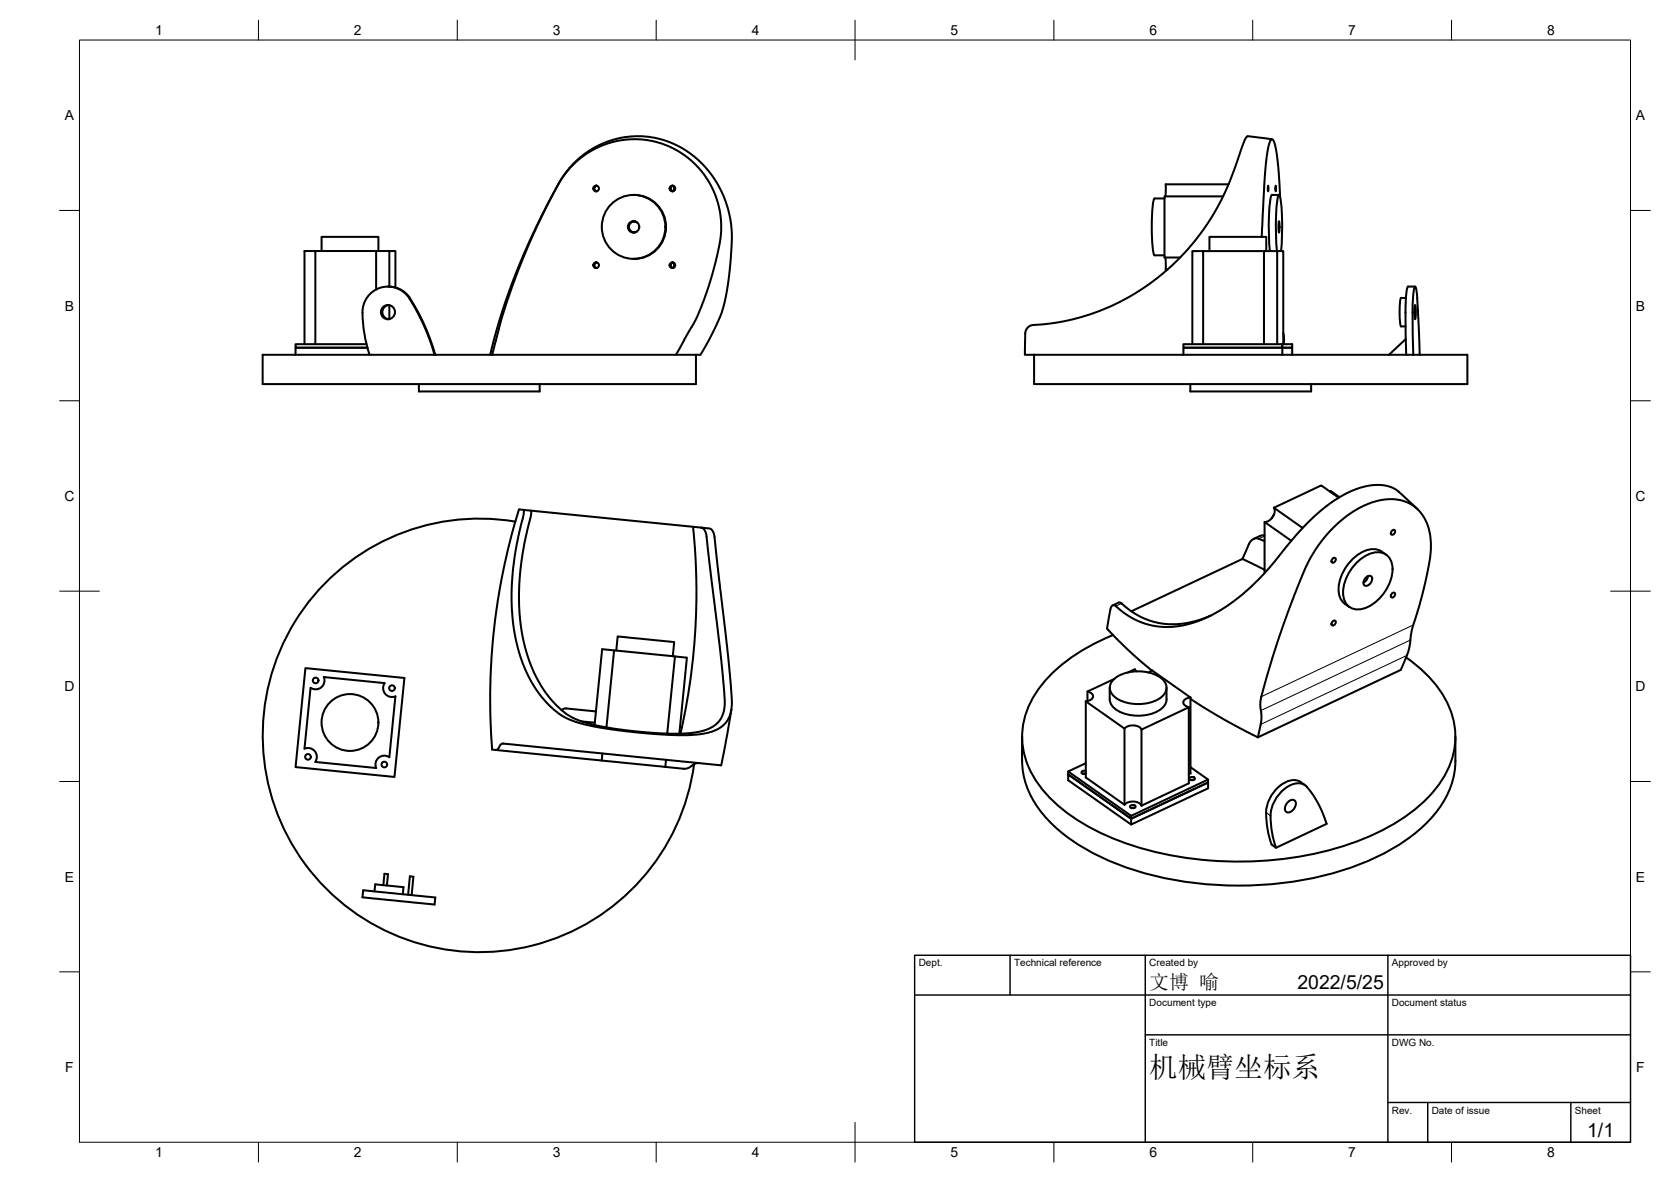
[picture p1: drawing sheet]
<svg xmlns="http://www.w3.org/2000/svg" width="420mm" height="297mm" viewBox="0 0 420 297" stroke-linecap="round" stroke-linejoin="round" font-family="sans-serif">
<!-- layer: S -->
<g fill="none" stroke="#000" stroke-width=".51">
<path d="M319.8 35l-6-.8-.3 .1-.7 1.2-2.5 7.3-2.1 5.2-3.6 6.6-2.6 3.9-3.4 4.2-3.6 3.7-4 3.4-3.1 2.3-3.3 2.1-4.4 2.3-3.6 1.6-7.1 2.2-3.5 .7-4.1 .5a5.5 5.5 0 0 0-3.1 .5l-.7 .7-.3 .8-.1 5.7h2.3M149.5 46.9l.5-.2a.73 .73 0 0 0-.6 .7 .73 .73 0 0 0 .6 .7l-.6-.5zM159.3 49a8 8 0 0 1 8.2 8 8 8 0 0 1-8.2 8.1M159.4 55.6a1.43 1.43 0 0 0-1.3 1.4 1.43 1.43 0 0 0 1.3 1.4M159.4 55.7h.4M159.8 58.4h-.4M160.1 55.9a1.33 1.33 0 0 0-2 1.1 1.33 1.33 0 0 0 2 1.2M169.2 46.7a.71 .71 0 0 0-.6 .7 .71 .71 0 0 0 .6 .7M169.5 46.8v1.1M292.8 49.9h-2.5a14.3 14.3 0 0 0-.7 5.8 33.9 33.9 0 0 0 .6 8.3l2.6 .2M293.1 46.3h15.8M293.1 46.3l-.1 3"/>
<path d="M307.6 49.3h-14.8v15.4h3.9M318.9 46.7v1.4zM320.8 46.7v1.4zM321.6 49h-1.8a19 19 0 0 0-.8 7.3l.3 6.8M321.6 55.6l.1 1.4-.1 1.4-.1-1.4zM321.9 49.5l-.4-6-.5-4.8-.6-3-.3-.5-.4-.2-.4 .5-.4 1.5-.6 4.2-1.1 18.3M79.3 63.1h15.3v9.7M80.9 63.1v-3.6h14.2v3.6M94.6 63.1h3.3M97.5 72a6.4 6.4 0 0 1 5.6 3l1.2 1.9a55.1 55.1 0 0 1 5.2 12.3M97.7 76.7a1.79 1.79 0 0 0-1.6 1.7 1.79 1.79 0 0 0 1.6 1.8M97.9 63.1h1.5v9.1"/>
<path d="M97.9 63.1v8.9M97.9 76.7v3.5M102.9 75l2.3 3.9 1.9 4 2.2 6.3M102.9 75a6.4 6.4 0 0 0-7.7-2.5 6.4 6.4 0 0 0-4 7.1 35 35 0 0 0 1.7 9.6M149.5 66.2l.5-.3a.73 .73 0 0 0-.6 .8 .73 .73 0 0 0 .6 .7l-.6-.5zM169.2 65.9a.71 .71 0 0 0-.6 .8 .71 .71 0 0 0 .6 .7M169.2 66a.71 .71 0 0 0-.6 .7 .71 .71 0 0 0 .6 .6M169.5 66.1v1.1M293 64.7l.1 3M293.1 67.7h.4M302.5 63.1h15.3v23.4M304.1 63.1v-3.6h14.3v3.6"/>
<path d="M317.8 63.1h3.3v23.4M321.1 63.1a51.1 51.1 0 0 1 .4-14l.1-.1a19 19 0 0 1 .8 7.3l-.3 6.8M321.1 63.1h1.6v23.4M353.5 74.9h-1.2a18.4 18.4 0 0 0 0 7.1h1.1M355.8 72h-1.8a21.5 21.5 0 0 0-.6 7.6l.2 9.6M355.8 76.7l.2 1.7-.2 1.8-.2-1.8zM66 89.2h109v7.3h-109zM76.6 86.5v-23.4h2.7v23.4M92.2 86.5h-17.9v.9h18.1h-18.1v1.8M105.3 96.5v1.9h30.4v-1.9M123.3 89.2l2.2-8.6 3.2-9.2 3.1-7.7 3.9-8.4 4.9-9.4 1.6-2.4 3.1-3.4 3.7-2.7a22.9 22.9 0 0 1 32.2 10.3l1.1 2.5 .8 2.6 .8 4.7 .1 2.8-.2 4.1-.8 7.4-1 5-.7 2.1-1.1 2.6-3.9 7.4-.2 .3h-1.1M124.7 85.6l2.6-9.3 4.2-11.4 4.6-10.4 4.9-9.2 2.4-3.2 2-1.9 1.9-1.5 2.4-1.4 2.3-.9 2.6-.9 2.1-.3a22.1 22.1 0 0 1 23.7 28.5l-1.6 6.3-2.4 7-1.6 3.6-2.9 5"/>
<path d="M124.7 85.6l-.9 3.5M172 85.6l-2 3.6M260 89.2h109v7.3h-109zM297.6 89.2v-1.8h24.8v1.8M299.3 96.5v1.9h30.4v-1.9M299.8 86.5v-23.4h2.7v23.4M322.4 86.5v.9h-24.8v-.9h27.3v.9h-2.5h2.5v1.8M322.7 83.6l.2 1.2-.1 1.7M353.5 85.2l-4.3 4M355.4 89.2a129.1 129.1 0 0 1 .1-16.5l.4-.7a45.7 45.7 0 0 1 .8 9.3l.3 7.9M129.6 131.1a54.5 54.5 0 0 0-62.9 45.3 54.5 54.5 0 0 0 46 62.3 54.5 54.5 0 0 0 61.8-46.7M131.6 128.1l1.9 .2 .1 .5-1.8 8-.9 6-.4 6.3 .1 5.2 .5 4.1 .9 4.3 1.1 3.5 1.8 4.1 2.1 3.5 2.1 2.6 2.3 2.3 2.6 1.6 2.8 1.2 3.2 .8 4.6 .8 5.4 .7 8.6 .6 4.4-.1 2.9-.4 2.1-.7 1.8-1 1.2-1.2 .8-1.6 .4-1.8v-1.8l-1.2-13-3.4-28.2-.5-1.4-.8-.6 2.1 .2 .5 .3 .5 .7 .3 1.1 3.5 31.6 .8 9.5-.1 2.2-.3 1.2a7.2 7.2 0 0 1-6.4 4.9l-3.8 .4h-5.2l-8-.6-6.4-.8-4.9-.8-3.5-.9-2.7-1-2-1.1a30.6 30.6 0 0 1-10.7-17.6l-.7-3.2-.4-3.5-.3-4.2 .1-4.1 .7-7.1 .9-5 1.4-5.6v-.8z"/>
<path d="M131.6 128.1l-1.1-.1-1.9 6.5-1.9 8.3a160.1 160.1 0 0 0-3 45.6l1 .1M133.4 128.3l42.9 4.3M174.3 132.4l.5 6.3 .3 7.2-.2 12-1.3 12.9-1.2 7.2-1.3 6.4M318 136l-1.9-.7-1.1 .2-1 1.2-1.6 3.8-27.9 13.1M318 134.6h-.9l-1.9 .8M320.3 127.6l7.2 5.1M320.3 127.6a2.77 2.77 0 0 1-2.3 3.6M320.3 129.3l-.6 1M324.7 135.9l-6.7-4.7v12.5l.1 .2M334.6 123.4l2.2 1.6M334.6 123.4l-.2 .1M336.6 125.1l-4.4-3.1-11.9 5.6"/>
<path d="M348.5 139.4a5 5 0 0 0-6.7-.3 11.2 11.2 0 0 0-5.2 10 4.5 4.5 0 0 0 2.7 3.5M350 133.3l.5-.2a.7 .7 0 0 1 .1 .9 .7 .7 0 0 1-.8 .3l-.1-.5zM356.5 128l-5.3-4.8-1.2-.7-1.6-.5-2.4-.1-2.3 .2-2.6 .8-3.1 1.4-4.8 3.1-4.2 3.8-4.3 4.7-6.2 7.6-3.4 3.5-2.7 2.4-2.8 2.2-3.4 2.2-3.2 1.6-2.9 1.1-2.9 .7-2.8 .4h-1.9l-2.7-.4-2.4-.6-2-.9-2.8-1.7-2.2-1.8h-.7l-.5 1-.8 4.8 6.3 6.3 4.9 4.2M279.8 152.1l1.5-.7 .7 .2a18.9 18.9 0 0 0 20.5 3.9l1.9-.8M279.9 159.6a42.2 42.2 0 0 0-19 13.8 19.5 19.5 0 0 0 .4 24 45.4 45.4 0 0 0 21.7 14.5 89.3 89.3 0 0 0 59.8-1.1 43.6 43.6 0 0 0 19-13.7 19.5 19.5 0 0 0-.2-24.2 33.9 33.9 0 0 0-8.1-7.7M312.4 140.5l5.6 2.7M335.1 140.4l.5-.2a.7 .7 0 0 1 .1 .9 .7 .7 0 0 1-.8 .2l-.1-.5zM335.1 156.1l.5-.2a.7 .7 0 0 1 .1 .9 .7 .7 0 0 1-.8 .3l-.1-.5zM341.3 141.2a6.3 6.3 0 0 1 7-2 4.6 4.6 0 0 1 1.8 4.8 11 11 0 0 1-8.1 9.1 3.7 3.7 0 0 1-4.3-4.2 11.3 11.3 0 0 1 3.6-7.7zM343.6 145a.87 .87 0 0 1 1.3-.1 .87 .87 0 0 1-.1 1.3l-.2 .4a.9 .9 0 0 1-.9 .6 .9 .9 0 0 1-.9-.7l.2-.8zM344 144.8a1.91 1.91 0 0 1-1.2 1.6M350 149.1l.5-.2a.7 .7 0 0 1 .1 .9 .7 .7 0 0 1-.8 .3l-.1-.6z"/>
<path d="M76.8 167.9l24.9 2.5-2.5 24.8-24.9-2.4zM81.4 170.1l15.3 1.6M81.4 170.1a2.23 2.23 0 0 1-.6 2.6 2.23 2.23 0 0 1-2.7 .1l-1.5 15.4a2.23 2.23 0 0 1 2.6 .6 2.23 2.23 0 0 1 .1 2.7l15.3 1.5M96.7 171.7a2.23 2.23 0 0 0 .1 2.6 2.23 2.23 0 0 0 2.6 .7l-1.5 15.3a2.23 2.23 0 0 0-2.7 .1 2.23 2.23 0 0 0-.6 2.6M141.2 178.4l.6-.3 .6-.1 7.4 .8M154.4 163.4l15.3 1.6-1.9 19.4M155 163.5l.3-3.6h.2l14 1.5-.3 3.5M169.7 165l3 .3-1.9 19.1M183.9 178.3l-2.6 14-53.9-5.3a1.25 1.25 0 0 0-1.4 .1l-.8 1.1-.5 .3M273 176.2l9.7 6.9v19.1M273 176.2v19.2l9.7 6.8M273.4 173.8v2.4"/>
<path d="M273.5 173.8a1.15 1.15 0 0 1 1.1 .6 1.15 1.15 0 0 1-.2 1.3l-1.4 .5M279 172.8v2.9a4 4 0 0 0 3 3.4 10.9 10.9 0 0 0 9.9-.9 3.2 3.2 0 0 0 1.4-2.5v-2.9M279.8 171a10.2 10.2 0 0 1 10.5-1.5 3.8 3.8 0 0 1 2.9 4 6.4 6.4 0 0 1-5.9 3.4 9.3 9.3 0 0 1-7.5-2.2 2.63 2.63 0 0 1 0-3.7zM280.2 170.6l-6.8 3.2M285.8 168.7l-.5-.5-1.7 .8M288.8 169l.8-.6 9.7 6.9v19.1l-.4 .1M299.3 175.6l8.2 5 8.8 4.7 35.9-17 .3-.6a23.8 23.8 0 0 0 2.5-9.3l2.6-8.8 1.8-8.3 .4-4.8-.6-3.7-1-2.5-1-1.5-1.4-1.4-1.5-.9-2.2-.8-1.8-.3-2.3 .1-2.6 .6-2.1 .8-2.5 1.3-4.1 3-2.9 2.9-3.3 4.5-2.1 3.8-2.9 6.9-3.9 11-3 9.3a30.3 30.3 0 0 0-1.7 7l.3 4-.9 4.7M299.3 175.3a1.56 1.56 0 0 0-1.8 1.4 1.73 1.73 0 0 0 1.4 1M124.7 188.5l26.6 2.6M146.3 181.3l3.2 .3M149.5 182.2l1.9-19.1 3 .3-1.9 19.4M151.3 191.1l16 1.6"/>
<path d="M151.5 189.3l-.2 1.8M167.5 191l-.2 1.7M175.6 191.8l-.8 .1-1.5 1-1 .3-5-.5M257 185.2v6M268.6 193.9v.7l15.8 11.1v-.7M272.3 194.5h.6M273 191.8l-4.4 2.1 15.8 11.1 19.4-9.1-4.5-3.1M273 193.8l-.7-.1-.4 .3 .4 .5 .7-.1M282.8 183.1a2.93 2.93 0 0 1 4.2 .2M287 183.4l11.9-5.7v19.2l-11.9 5.6M287 183.4v19.1M299.3 195.4l.5-.2a.55 .55 0 0 1 .6 .6l-.6 .3a.55 .55 0 0 1-.7-.5z"/>
<path d="M299.4 196h.7M303.8 195.9v.7l-19.4 9.1 19.4-9.1v1.5l-19.4 9.1-15.8-11.1v-1.5l15.8 11.1v1.5M328.1 197.3a4.2 4.2 0 0 0-5.8-.2 9.5 9.5 0 0 0-3.8 9.9l.5 2.7 .7 2.5 1.1 .8 12.8-6a24.4 24.4 0 0 0-5.5-9.7 4.8 4.8 0 0 0-5.8 1.5 9.4 9.4 0 0 0-2.7 9l.5 2.7 .8 2.5M366 185.2v6a22.3 22.3 0 0 1-7.5 15.8 55.9 55.9 0 0 1-25.8 13.1 90.2 90.2 0 0 1-51.7-2.9 44.7 44.7 0 0 1-19.7-13.8 20.5 20.5 0 0 1-4.3-12.2M282.8 202.2a2.93 2.93 0 0 1 4.2 .3M284.3 202.4l.5-.1a.55 .55 0 0 1 .7 .5l-.7 .3a.55 .55 0 0 1-.7-.5zM284.5 203.1h.7M323.8 201.6a1.09 1.09 0 0 1 1.1-.6 1.09 1.09 0 0 1 .9 .9 2.25 2.25 0 0 1-2.2 2.2 1.52 1.52 0 0 1 .2-2.5zM91.3 223.7l18.2 1.8-.2 1.8-18.1-1.8zM94.2 224l.2-1.8 7.1 .7-.2 1.8M96.4 222.4l.3-2.8 .9 .1-.3 2.8M102.6 224.9l.5-4.7 .8 .1-.4 4.6"/>
<circle cx="149.9" cy="47.4" r=".71"/>
<circle cx="159.3" cy="57" r="8"/>
<circle cx="159.3" cy="57" r="1.43"/>
<circle cx="169.1" cy="47.4" r=".71"/>
<circle cx="97.6" cy="78.4" r="1.78"/>
<circle cx="149.9" cy="66.7" r=".71"/>
<circle cx="169.1" cy="66.7" r=".71"/>
<circle cx="79.4" cy="171" r=".71"/>
<circle cx="98.6" cy="172.9" r=".71"/>
<circle cx="77.4" cy="190.2" r=".71"/>
<circle cx="88" cy="181.6" r="7.1"/>
<circle cx="96.6" cy="192.1" r=".71"/>
</g>
<path d="M318 134.7l-1.5 .7M282 151.6l-1.4 .7M355.3 157.1l-38.2 18M353.8 164.7l-36.8 17.3M354.6 160.9l-37.6 17.7M318.3 204.2l1.2 .8" fill="none" stroke="#000" stroke-width=".25"/>
<!-- layer: Border -->
<g fill="none" stroke="#000" stroke-width=".25">
<path d="M20 10.1h390v276.9h-390zM65 5.1v5M115 5.1v5M165 5.1v5M215 5.1v10M265 5.1v5M315 5.1v5M365 5.1v5M15 52.9h5M410 52.9h5M15 100.7h5M410 100.7h5"/>
<path d="M15 148.6h10M405 148.6h10M15 196.4h5M410 196.4h5M15 244.2h5M410 244.2h5M65 287v5M115 287v5M165 287v5M215 282.1v9.9M265 287v5M315 287v5"/>
<path d="M365 287v5"/>
</g>
<!-- layer: TitleBlock -->
<path d="M230 240.1h180v46.9h-180zM230 250h180M254 240.1v9.9M288 240.1v46.9M349 240.1v46.9M288 260.1h122M349 277.1h61M359 277.1v9.9M395 277.1v9.9" fill="none" stroke="#000" stroke-width=".36"/>
<text font-size="7.2" x="289" y="270.6">机械臂坐标系</text>
<text font-size="5" x="289" y="248.5">文博 喻</text>
<g font-size="4.9">
<text x="326.2" y="248.5">2022/5/25</text>
<text x="399.1" y="285.7">1/1</text>
</g>
<g font-size="3.5">
<text x="39" y="8.8">1</text>
<text x="89" y="8.8">2</text>
<text x="139" y="8.8">3</text>
<text x="189" y="8.8">4</text>
<text x="239" y="8.8">5</text>
<text x="289" y="8.8">6</text>
<text x="339" y="8.8">7</text>
<text x="389" y="8.8">8</text>
<text x="16.3" y="30.2">A</text>
<text x="411.3" y="30.2">A</text>
<text x="16.3" y="78">B</text>
<text x="411.3" y="78">B</text>
<text x="16.2" y="125.9">C</text>
<text x="411.2" y="125.9">C</text>
<text x="16.2" y="173.7">D</text>
<text x="411.2" y="173.7">D</text>
<text x="16.3" y="221.6">E</text>
<text x="411.3" y="221.6">E</text>
<text x="16.4" y="269.4">F</text>
<text x="411.4" y="269.4">F</text>
<text x="39" y="290.8">1</text>
<text x="89" y="290.8">2</text>
<text x="139" y="290.8">3</text>
<text x="189" y="290.8">4</text>
<text x="239" y="290.8">5</text>
<text x="289" y="290.8">6</text>
<text x="339" y="290.8">7</text>
<text x="389" y="290.8">8</text>
</g>
<g font-size="2.5">
<text x="231" y="242.9">Dept.</text>
<text x="255" y="242.9">Technical reference</text>
<text x="289" y="242.9">Created by</text>
<text x="350" y="242.9">Approved by</text>
<text x="289" y="252.8">Document type</text>
<text x="350" y="252.8">Document status</text>
<text x="289" y="262.9">Title</text>
<text x="350" y="262.9">DWG No.</text>
<text x="350" y="279.9">Rev.</text>
<text x="360" y="279.9">Date of issue</text>
<text x="396" y="279.9">Sheet</text>
</g>
</svg>
